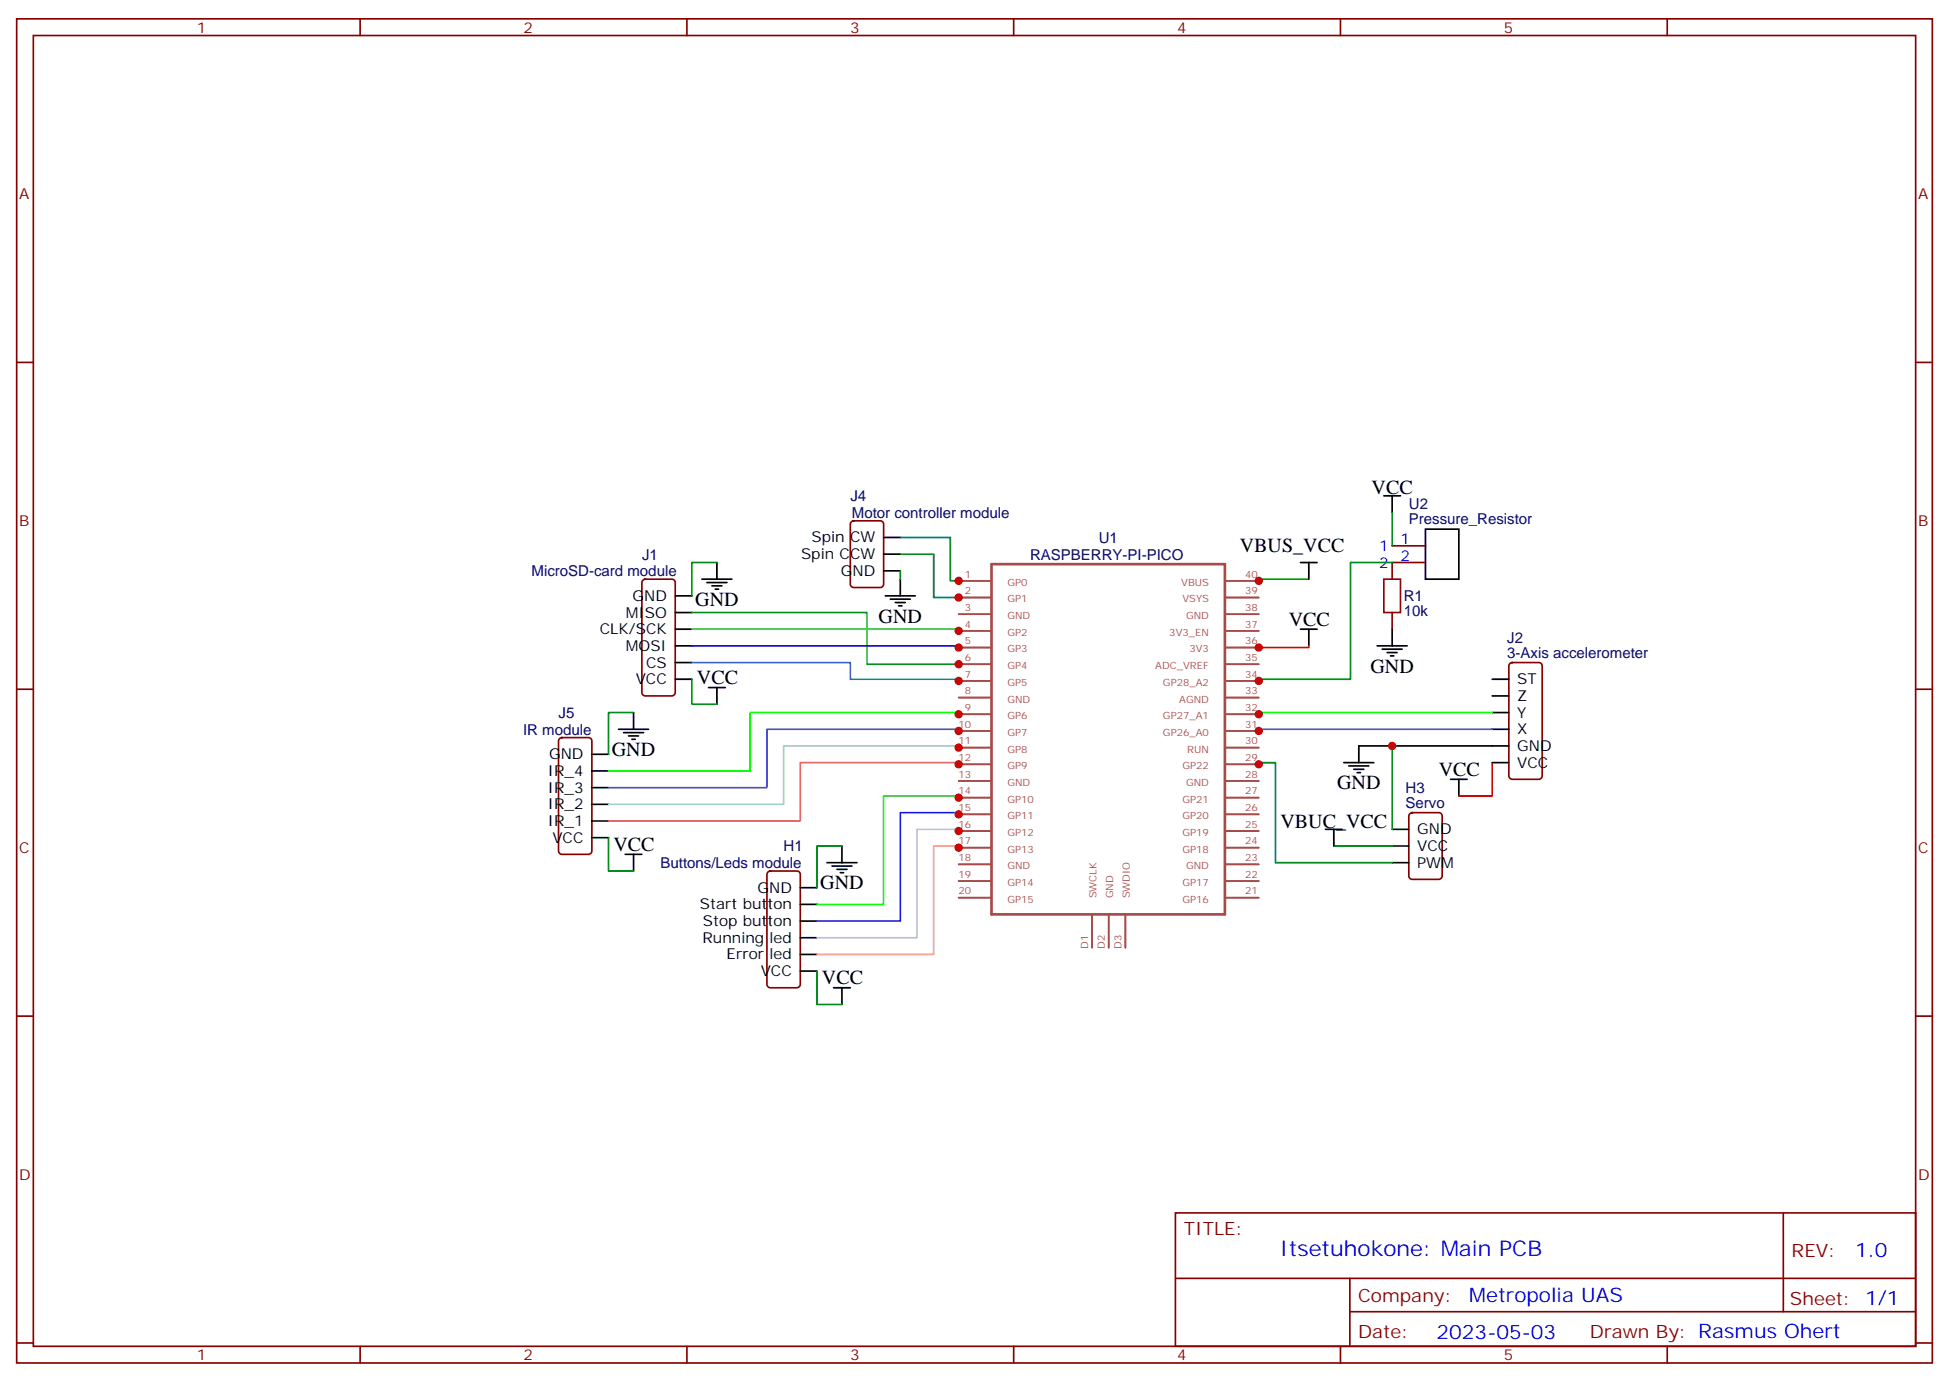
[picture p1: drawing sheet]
<svg xmlns="http://www.w3.org/2000/svg" width="412mm" height="292mm" viewBox="0 0 412 292" stroke-linecap="round" stroke-linejoin="round" font-family="sans-serif">
<g fill="none" stroke="#870000" stroke-width=".35">
<path d="M3.5 4h405.4v284.3h-405.4zM7.1 7.5h398.2v277.3h-398.2zM76.2 4v3.5M145.3 4v3.5M214.5 4v3.5M283.6 4v3.5M352.8 4v3.5M3.5 76.7h3.6M405.3 76.7h3.6M180.2 110.4l.4-.2h5.7a.71 .71 0 0 1 .7 .7v12.7a.76 .76 0 0 1-.7 .7h-5.7a.76 .76 0 0 1-.7-.7v-12.7zM294.6 115.5h7M301.6 119h-7v3.5"/>
<path d="M136.1 122.7l.4-.2h5.7a.71 .71 0 0 1 .7 .7v23.3a.76 .76 0 0 1-.7 .7h-5.7a.76 .76 0 0 1-.7-.7v-23.3zM294.6 129.6v3.5M3.5 145.8h3.6M118.4 156.2l.5-.2h5.6a.71 .71 0 0 1 .7 .7v23.3a.76 .76 0 0 1-.7 .7h-5.6a.76 .76 0 0 1-.7-.7v-23.3zM319.5 140.4l.5-.2h5.6a.71 .71 0 0 1 .7 .7v23.2a.76 .76 0 0 1-.7 .8h-5.6a.76 .76 0 0 1-.7-.8v-23.2zM405.3 145.8h3.6M298.3 172.1l.5-.2h5.6a.71 .71 0 0 1 .8 .7v12.7a.76 .76 0 0 1-.8 .7h-5.6a.76 .76 0 0 1-.7-.7v-12.7zM162.5 184.5l.5-.2h5.6a.71 .71 0 0 1 .7 .7v23.2a.76 .76 0 0 1-.7 .8h-5.6a.76 .76 0 0 1-.7-.8v-23.2zM3.5 214.9h3.6M405.3 214.9h3.6M248.7 256.6h156.6v28.2h-156.6zM377.3 256.6v20.9"/>
<path d="M248.7 270.4h156.5M285.6 277.5h119.6M285.6 270.4v14.1M3.5 284.1h3.6M76.2 284.8v3.5M145.3 284.8v3.5M214.5 284.8v3.5M283.6 284.8v3.5M352.8 284.8v3.5M405.3 284.1h3.6"/>
</g>
<g fill="none" stroke="#a64a4a" stroke-width=".35">
<path d="M202.8 122.9h7M202.8 126.4h7M202.8 129.9h7M202.8 133.5h7M202.8 137h7M259.4 122.9h6.9M259.4 126.4h6.9M259.4 129.9h6.9M259.4 133.5h6.9M259.4 137h6.9M202.8 140.5h7M202.8 144h7"/>
<path d="M202.8 147.6h7M202.8 154.6h7M202.8 151.1h7M202.8 158.2h7M259.4 140.5h6.9M259.4 144h6.9M259.4 147.6h6.9M259.4 154.6h6.9M259.4 151.1h6.9M259.4 158.2h6.9M202.8 165.2h7M202.8 161.7h7"/>
<path d="M202.8 168.7h7M202.8 172.3h7M202.8 175.8h7M202.8 179.3h7M259.4 165.2h6.9M259.4 161.7h6.9M259.4 168.7h6.9M259.4 172.3h6.9M259.4 175.8h6.9M259.4 179.3h6.9M202.8 182.8h7M202.8 186.4h7"/>
<path d="M202.8 189.9h7M231.1 193.5v7M234.6 193.5v7M238.1 193.5v7M259.4 182.8h6.9M259.4 186.4h6.9M259.4 189.9h6.9"/>
</g>
<path d="M209.8 119.3h49.4v74.1h-49.4z" fill="none" stroke="#a64a4a" stroke-width=".56"/>
<g fill="none" stroke="#000" stroke-width=".35">
<path d="M151.7 119v3.5M187 113.7h3.5M187 117.2h3.5M275.2 119h3.5M276.9 119v3.5M292.8 104.9h3.5M294.6 104.9v3.5M301.6 111.9h7.1v10.6h-7.1zM142.9 133.1h3.5M142.9 136.6h3.5M142.9 126h3.5M142.9 129.6h3.5"/>
<path d="M148.5 122.5h6.4M149.6 123.2h4.2M150.6 123.9h2.2M151.3 124.6h.7M187 120.8h3.5M187.3 126h6.4M188.4 126.8h4.2M189.4 127.5h2.2M190.1 128.2h.8M190.5 122.5v3.5M275.2 133.1h3.5M276.9 133.1v3.5"/>
<path d="M291.4 136.6h6.3M292.5 137.3h4.2M293.5 138h2.1M294.2 138.7h.7M294.6 133.1v3.5M125.2 159.6h3.6M130.9 154.3h6.3M131.9 155h4.3M133 155.7h2.1M133.7 156.4h.7M134.1 150.7v3.6M142.9 143.7h3.5"/>
<path d="M142.9 140.2h3.5M149.9 145.5h3.6M151.7 145.5v3.5M315.7 143.7h3.6M315.7 147.2h3.6M315.7 150.7h3.6M315.7 154.3h3.6M319.3 157.8h-31.8v3.5M125.2 177.2h3.6M125.2 173.7h3.6M125.2 170.1h3.6M125.2 166.6h3.6"/>
<path d="M125.2 163.1h3.6M178.2 179v3.5M280.5 175.4h3.5M282.2 175.4v3.6M284.3 161.3h6.4M285.4 162h4.2M286.5 162.7h2.1M287.2 163.4h.7M294.6 175.4h3.5M294.6 179h3.5M306.9 164.9h3.5M308.7 164.9v3.5"/>
<path d="M315.7 161.3h3.6M132.3 180.7h3.5M134.1 180.7v3.6M169.3 198.4h3.6M169.3 194.8h3.6M169.3 191.3h3.6M169.3 187.8h3.6M175 182.5h6.3M176 183.2h4.3M177.1 183.9h2.1M177.8 184.6h.7M294.6 182.5h3.5"/>
<path d="M169.3 205.4h3.6M169.3 201.9h3.6M176.4 209h3.5M178.2 209v3.5"/>
</g>
<path d="M276.9 136.6v.4h-10.6M315.7 161.3v7.1h-7" fill="none" stroke="#f00" stroke-width=".35"/>
<g fill="none" stroke="#008700" stroke-width=".35">
<path d="M151.7 119h-5.3v7M190.5 113.7h10.6v9.2h1.7M190.5 117.2h7.1v9.2h5.2M294.6 119h-8.8v24.7h-19.5v.3M294.6 108.4v7.1M190.5 120.8v1.7M276.9 122.5h-10.6v.4M134.1 150.7h-5.3v8.9M146.4 143.7v5.3h5.3M294.6 157.8v17.6M128.8 177.2v7.1h5.3M178.2 179h-5.3v8.8"/>
<path d="M266.3 161.7v-.4h3.6v21.2h24.7M282.2 179h12.4M172.9 205.4v7.1h5.3"/>
</g>
<path d="M292.8 122.5h3.5v7.1h-3.5z" fill="none" stroke="#a10000" stroke-width=".35"/>
<path d="M146.4 129.6h37v10.9h19.4" fill="none" stroke="#690" stroke-width=".35"/>
<path d="M146.4 140.2h33.5v3.5h22.9v.3" fill="none" stroke="#099" stroke-width=".35"/>
<path d="M146.4 133.1h56.4v.4M202.8 151.1v-.4h-44.1v12.4h-29.9M315.7 150.7h-49.4v.4" fill="none" stroke="#0f0" stroke-width=".35"/>
<path d="M202.8 154.6v-.3h-40.5v12.3h-33.5" fill="none" stroke="#36f" stroke-width=".35"/>
<path d="M202.8 158.2v-.4h-37v12.3h-37" fill="none" stroke="#9cc" stroke-width=".35"/>
<path d="M202.8 161.7v-.4h-33.5v12.4h-40.5" fill="none" stroke="#f66" stroke-width=".35"/>
<path d="M146.4 136.6h56.4v.4" fill="none" stroke="#00f" stroke-width=".35"/>
<path d="M315.7 154.3h-49.4v.3" fill="none" stroke="#06f" stroke-width=".35"/>
<path d="M202.8 168.7v-.3h-15.8v22.9h-14.1" fill="none" stroke="#0c0" stroke-width=".35"/>
<path d="M202.8 172.3v-.4h-12.3v22.9h-17.6" fill="none" stroke="#33f" stroke-width=".35"/>
<path d="M202.8 175.8v-.4h-8.8v23h-21.1" fill="none" stroke="#9cf" stroke-width=".35"/>
<path d="M202.8 179.3v-.3h-5.2v22.9h-24.7" fill="none" stroke="#f96" stroke-width=".35"/>
<g fill="#c00">
<circle cx="266.3" cy="137" r=".88"/>
<circle cx="202.8" cy="122.9" r=".88"/>
<circle cx="202.8" cy="126.4" r=".88"/>
<circle cx="202.8" cy="140.5" r=".88"/>
<circle cx="202.8" cy="144" r=".88"/>
<circle cx="202.8" cy="151.1" r=".88"/>
<circle cx="202.8" cy="154.6" r=".88"/>
<circle cx="202.8" cy="158.2" r=".88"/>
<circle cx="202.8" cy="161.7" r=".88"/>
<circle cx="202.8" cy="133.5" r=".88"/>
<circle cx="202.8" cy="137" r=".88"/>
<circle cx="202.8" cy="168.7" r=".88"/>
<circle cx="202.8" cy="172.3" r=".88"/>
<circle cx="202.8" cy="175.8" r=".88"/>
<circle cx="202.8" cy="179.3" r=".88"/>
<circle cx="266.3" cy="122.9" r=".88"/>
<circle cx="266.3" cy="161.7" r=".88"/>
<circle cx="294.6" cy="157.8" r=".88"/>
<circle cx="266.3" cy="154.6" r=".88"/>
<circle cx="266.3" cy="151.1" r=".88"/>
<circle cx="266.3" cy="144" r=".88"/>
</g>
<text font-size="4.6" fill="#00f" x="270.8" y="265.6">Itsetuhokone: Main PCB</text>
<g font-size="4.2">
<text x="290.2" y="104.5">VCC</text>
<text x="262.4" y="116.9">VBUS_VCC</text>
<text x="147.1" y="128.2">GND</text>
<text x="185.9" y="131.7">GND</text>
<text x="272.7" y="132.4">VCC</text>
<text x="290" y="142.3">GND</text>
<text x="147.5" y="144.7">VCC</text>
<text x="129.5" y="159.9">GND</text>
<text x="282.9" y="167">GND</text>
<text x="304.4" y="164.1">VCC</text>
<text x="270.9" y="175.1">VBUC_VCC</text>
<text x="129.8" y="180">VCC</text>
<text x="173.6" y="188.1">GND</text>
<text x="173.9" y="208.2">VCC</text>
</g>
<g font-size="4.2" fill="#00f">
<text x="392.5" y="265.8">1.0</text>
<text x="310.9" y="275.4">Metropolia UAS</text>
<text x="304" y="283.2">2023-05-03</text>
</g>
<g font-size="3.9" fill="#800">
<text x="250.5" y="261.2">TITLE:</text>
<text x="379.1" y="265.8">REV:</text>
<text x="287.4" y="275.4">Company:</text>
<text x="378.7" y="276">Sheet: 1/1</text>
<text x="287.4" y="283">Date:</text>
<text x="336.4" y="283.1">Drawn By: Rasmus Ohert</text>
</g>
<g font-size="3.2" fill="#800">
<text x="41.6" y="7">1</text>
<text x="110.8" y="7">2</text>
<text x="179.9" y="7">3</text>
<text x="249.1" y="7">4</text>
<text x="318.2" y="7">5</text>
<text x="4.1" y="42.1">A</text>
<text x="405.9" y="42.1">A</text>
<text x="4.1" y="111.2">B</text>
<text x="405.9" y="111.2">B</text>
<text x="4.1" y="180.4">C</text>
<text x="405.9" y="180.4">C</text>
<text x="4.1" y="249.5">D</text>
<text x="405.9" y="249.5">D</text>
<text x="41.6" y="287.8">1</text>
<text x="110.8" y="287.8">2</text>
<text x="179.9" y="287.8">3</text>
<text x="249.1" y="287.8">4</text>
<text x="318.2" y="287.8">5</text>
</g>
<g font-size="3.2" fill="#000080">
<text x="179.9" y="106">J4</text>
<text x="298.1" y="107.6">U2</text>
<text x="180.3" y="109.6">Motor controller module</text>
<text x="298.1" y="110.8">Pressure_Resistor</text>
<text x="135.8" y="118.4">J1</text>
<text x="218" y="118.4">RASPBERRY-PI-PICO</text>
<text x="232.5" y="114.8">U1</text>
<text x="112.5" y="121.9">MicroSD-card module</text>
<text x="297" y="130.3">10k</text>
<text x="297" y="127.2">R1</text>
<text x="318.9" y="135.9">J2</text>
<text x="318.9" y="139.1">3-Axis accelerometer</text>
<text x="110.7" y="155.4">IR module</text>
<text x="118.2" y="151.9">J5</text>
<text x="297.4" y="167.7">H3</text>
<text x="297.4" y="170.9">Servo</text>
<text x="139.8" y="183.6">Buttons/Leds module</text>
<text x="165.8" y="180.1">H1</text>
</g>
<g font-size="3.2">
<text x="169.5" y="118.3">Spin CCW</text>
<text x="171.7" y="114.8">Spin CW</text>
<text x="177.9" y="121.8">GND</text>
<text x="132.4" y="130.6">MISO</text>
<text x="133.8" y="127.1">GND</text>
<text x="126.9" y="134.2">CLK/SCK</text>
<text x="132.4" y="137.7">MOSI</text>
<text x="136.7" y="141.2">CS</text>
<text x="134.5" y="144.7">VCC</text>
<text x="321" y="144.7">ST</text>
<text x="321" y="148.3">Z</text>
<text x="321" y="151.8">Y</text>
<text x="321" y="155.3">X</text>
<text x="116.2" y="160.6">GND</text>
<text x="321" y="158.9">GND</text>
<text x="115.9" y="167.7">IR_3</text>
<text x="115.9" y="164.1">IR_4</text>
<text x="321" y="162.4">VCC</text>
<text x="115.9" y="171.2">IR_2</text>
<text x="115.9" y="174.7">IR_1</text>
<text x="116.9" y="178.3">VCC</text>
<text x="299.9" y="176.5">GND</text>
<text x="299.9" y="183.6">PWM</text>
<text x="299.9" y="180">VCC</text>
<text x="160.3" y="188.8">GND</text>
<text x="148.1" y="192.4">Start button</text>
<text x="148.7" y="195.9">Stop button</text>
<text x="148.6" y="199.4">Running led</text>
<text x="153.7" y="203">Error led</text>
<text x="161" y="206.5">VCC</text>
</g>
<g font-size="3.2" fill="#00f">
<text x="291.8" y="116.5">1</text>
<text x="296.3" y="115.1">1</text>
<text x="296.3" y="118.6">2</text>
<text x="291.8" y="120.1">2</text>
</g>
<g font-size="2.1" fill="#a54b4b">
<text x="204.2" y="122.2">1</text>
<text x="204.2" y="125.7">2</text>
<text x="213.2" y="123.9">GP0</text>
<text x="249.9" y="123.9">VBUS</text>
<text x="263.5" y="125.7">39</text>
<text x="263.5" y="122.2">40</text>
<text x="204.2" y="129.2">3</text>
<text x="213.2" y="127.4">GP1</text>
<text x="213.2" y="131">GND</text>
<text x="250.2" y="127.4">VSYS</text>
<text x="251" y="131">GND</text>
<text x="263.5" y="129.2">38</text>
<text x="204.2" y="132.8">4</text>
<text x="204.2" y="136.3">5</text>
<text x="213.2" y="134.5">GP2</text>
<text x="247.4" y="134.5">3V3_EN</text>
<text x="263.5" y="136.3">36</text>
<text x="263.5" y="132.8">37</text>
<text x="204.2" y="139.8">6</text>
<text x="204.2" y="143.3">7</text>
<text x="213.2" y="138">GP3</text>
<text x="213.2" y="141.6">GP4</text>
<text x="244.5" y="141.6">ADC_VREF</text>
<text x="251.7" y="138">3V3</text>
<text x="263.5" y="139.8">35</text>
<text x="263.5" y="143.3">34</text>
<text x="204.2" y="146.9">8</text>
<text x="213.2" y="145.1">GP5</text>
<text x="213.2" y="148.6">GND</text>
<text x="246.1" y="145.1">GP28_A2</text>
<text x="249.5" y="148.6">AGND</text>
<text x="263.5" y="146.9">33</text>
<text x="202.8" y="153.9">10</text>
<text x="204.2" y="150.4">9</text>
<text x="213.2" y="152.1">GP6</text>
<text x="213.2" y="155.7">GP7</text>
<text x="246.1" y="155.7">GP26_A0</text>
<text x="246.1" y="152.1">GP27_A1</text>
<text x="263.5" y="153.9">31</text>
<text x="263.5" y="150.4">32</text>
<text x="202.8" y="157.5">11</text>
<text x="202.8" y="161">12</text>
<text x="213.2" y="159.2">GP8</text>
<text x="251.2" y="159.2">RUN</text>
<text x="263.5" y="157.5">30</text>
<text x="263.5" y="161">29</text>
<text x="202.8" y="164.5">13</text>
<text x="213.2" y="166.2">GND</text>
<text x="213.2" y="162.7">GP9</text>
<text x="250.2" y="162.7">GP22</text>
<text x="251" y="166.2">GND</text>
<text x="263.5" y="164.5">28</text>
<text x="202.8" y="168">14</text>
<text x="202.8" y="171.6">15</text>
<text x="213.2" y="169.8">GP10</text>
<text x="213.2" y="173.3">GP11</text>
<text x="250.2" y="173.3">GP20</text>
<text x="250.2" y="169.8">GP21</text>
<text x="263.5" y="171.6">26</text>
<text x="263.5" y="168">27</text>
<text x="202.8" y="175.1">16</text>
<text x="202.8" y="178.6">17</text>
<text x="213.2" y="176.8">GP12</text>
<text x="250.2" y="176.8">GP19</text>
<text x="263.5" y="178.6">24</text>
<text x="263.5" y="175.1">25</text>
<text x="202.8" y="182.1">18</text>
<text x="202.8" y="185.7">19</text>
<text x="213.2" y="183.9">GND</text>
<text x="213.2" y="180.4">GP13</text>
<text x="250.2" y="180.4">GP18</text>
<text x="251" y="183.9">GND</text>
<text x="263.5" y="182.1">23</text>
<text x="263.5" y="185.7">22</text>
<text x="202.8" y="189.2">20</text>
<text x="213.2" y="187.4">GP14</text>
<text x="213.2" y="190.9">GP15</text>
<text x="232" y="190.1" transform="rotate(-90 232 190.1)">SWCLK</text>
<text x="235.5" y="190.1" transform="rotate(-90 235.5 190.1)">GND</text>
<text x="239.1" y="190.1" transform="rotate(-90 239.1 190.1)">SWDIO</text>
<text x="250.2" y="190.9">GP16</text>
<text x="250.2" y="187.4">GP17</text>
<text x="263.5" y="189.2">21</text>
<text x="230.3" y="200.7" transform="rotate(-90 230.3 200.7)">D1</text>
<text x="233.8" y="200.7" transform="rotate(-90 233.8 200.7)">D2</text>
<text x="237.3" y="200.7" transform="rotate(-90 237.3 200.7)">D3</text>
</g>
</svg>
